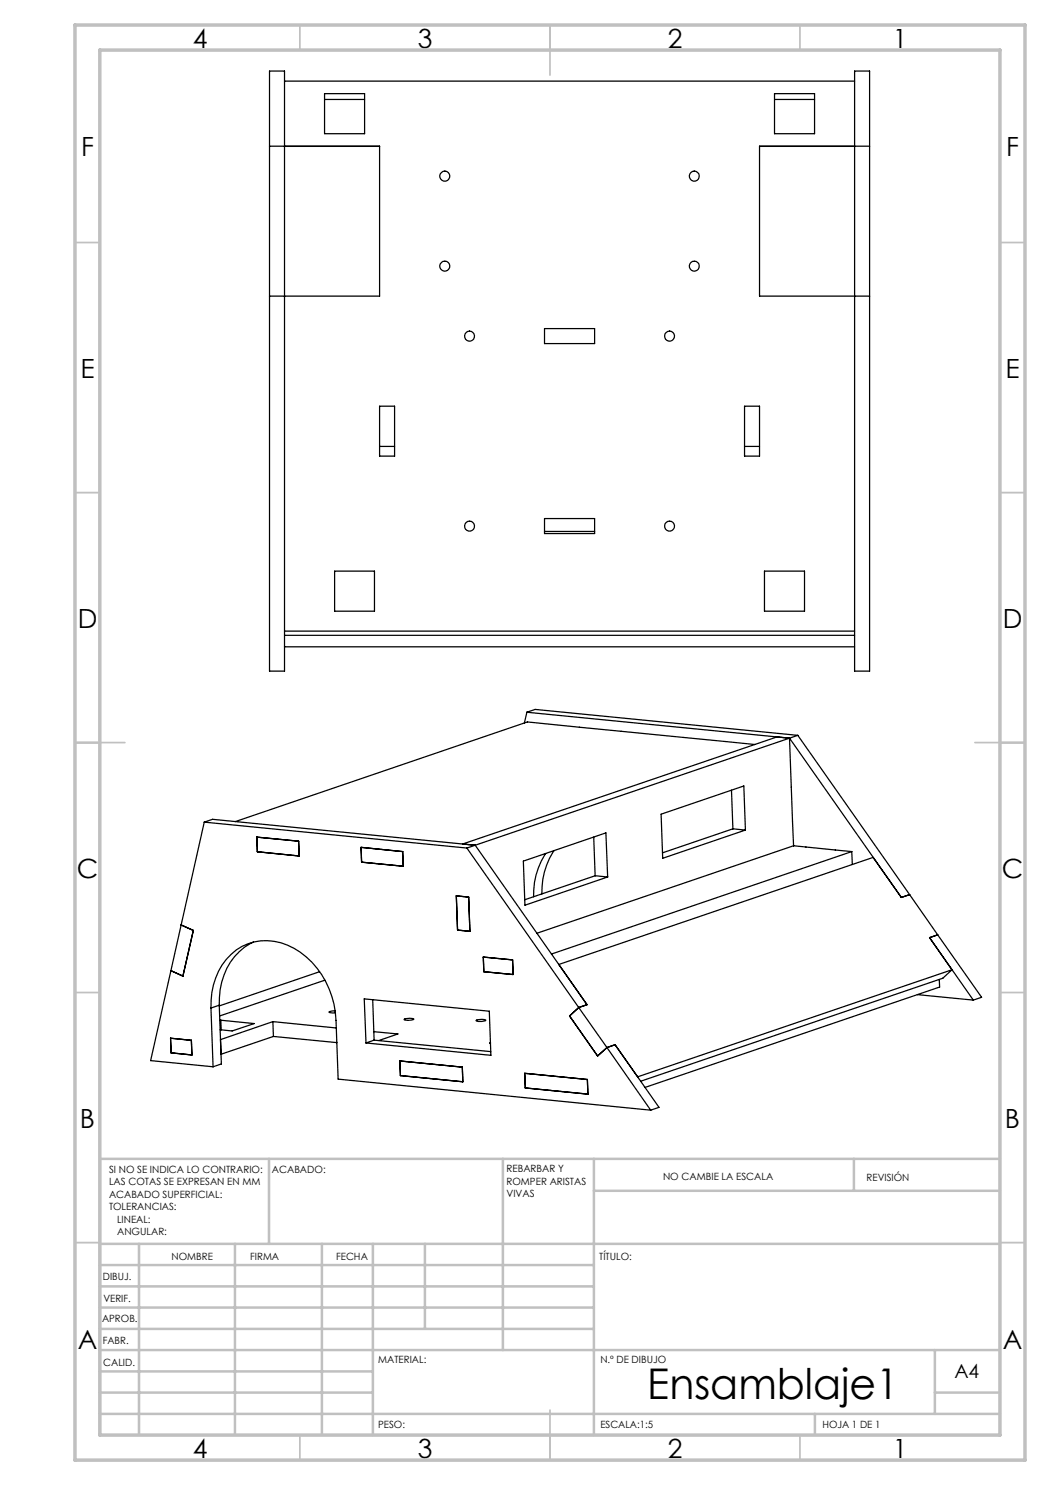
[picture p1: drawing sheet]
<svg xmlns="http://www.w3.org/2000/svg" width="210mm" height="297mm" viewBox="0 0 210 297" stroke-linecap="round" stroke-linejoin="round" font-family="sans-serif">
<g fill="none" stroke="#c0c0c0" stroke-width=".35">
<path d="M60 5v5M110 5v10M160 5v5M15 48.5h5M200 48.5h5M15 98.5h5M200 98.5h5M15 148.5h10M195 148.5h10M15 198.5h5M200 198.5h5M15 248.5h5"/>
<path d="M200 248.5h5M60 287v5M110 282v10M160 287v5"/>
</g>
<g fill="none" stroke="#c0c0c0" stroke-width=".5">
<path d="M53.8 231.8v17M100.6 231.8v38.2M118.8 231.8v55.2M118.8 238.2h81.2M170.8 231.8v6.4M200 231.8h-180v55.2M20 248.8h180M20 257.3h98.8M20 253h98.8M27.8 248.8v38.2M47 248.8v38.2M64.4 248.8v38.2"/>
<path d="M74.6 248.8v38.2M85 248.8v17M20 265.8h98.8M20 261.5h98.8M20 278.5h54.6M20 274.3h54.6M20 270h180M187 278.5h13M187 270v12.8M20 282.8h180M163 282.8v4.2"/>
</g>
<path d="M15 5h190v287h-190zM20 10h180v277h-180z" fill="none" stroke="#c0c0c0" stroke-width=".7"/>
<g fill="none" stroke="#000" stroke-width=".25">
<path d="M56.9 16.2h114M64.9 19.9h8M64.9 18.7h8v8h-8zM154.9 19.9h8M154.9 18.7h8v8h-8zM53.9 29.2v30M53.9 29.2v-15h3v120h-3v-75M53.9 29.2h22v30h-22M56.9 29.3h19M151.9 29.3h19M173.9 29.2v-15h-3v120h3v-75M173.9 29.2v30"/>
<path d="M173.9 29.2h-22v30h22M108.9 65.7h10v3h-10zM75.9 89.3h3M75.9 81.2h3v10h-3zM148.9 89.3h3M148.9 81.2h3v10h-3zM66.9 114.2h8v8h-8zM108.9 106.3h10M108.9 103.7h10v3h-10zM152.9 114.2h8v8h-8zM56.9 127.1h114M56.9 129.4h114"/>
<path d="M56.9 126.2h114M105.4 142.4l52.5 5.2M105.4 142.4l-.5 2.2M105.4 142.4l1.6-.5 52.6 5.2M146.3 158l.3 7.8M151 148.9l-45.5-4.5-58.4 19.9M155.4 147.4l-62.9 21.4 2.5 .2M157.9 147.6l-62.9 21.4M157.9 147.6l.8 21.6M157.9 147.6l22.4 31.9M159.6 147.1l27.9 39.9M159.6 147.1l-1.7 .5"/>
<path d="M40.9 164.4l-10.8 47.7 12.5 1.3M40.9 164.4l52.5 5.2M40.9 164.4l1.6-.5 52.5 5.1M51.4 167.4l8.3 .8 .1 3-8.3-.8zM72.2 169.5l8.3 .8 .1 2.9-8.3-.8zM91.3 179.2l2.4 .2 .3 6.9-2.5-.3zM93.4 169.6l22.3 31.9M95 169l-1.6 .6M95 169l22.4 31.9M104.7 172.2l16.5-5.6 .3 8.8-16.5 5.6zM109.1 170.7a14.8 14.8 0 0 0-2.4 8.6M110.8 170.1a14.8 14.8 0 0 0-2.4 8.7"/>
<path d="M118.7 167.4l.3 7.8M119 175.2l2.5 .2M119 175.2l-14 4.7M132.2 162.8l16.6-5.6 .3 8.8-16.6 5.7zM146.6 165.8l2.5 .2M146.6 165.8l-14.1 4.8M158.7 169.2l11.7 1.1M158.7 169.2l-51.3 17.5M170.4 170.3l-60.1 20.5M170.4 170.3l.1 2.6M180.3 179.5l-5.7-8-62.8 21.4 5.6 8M181.9 178.9l-1.6 .6"/>
<path d="M36.2 185l2.5 1.1-2.1 9.1-2.4-1.1M50.7 188.4a12.4 12.4 0 0 0-6.8 11.1v1.5M63.9 194.3l-20 6.9M65 196l-21.1 7.2M72.8 199.8l25.1 2.4 .3 8.9-25-2.5zM74.5 200l.3 8M96.7 191.4l5.8 .6 .1 2.9-5.8-.6zM183.5 198.9l11.2 1.1M187.5 187l-1.6 .5 8.8 12.5M187.5 187l8.8 12.5-1.6 .5M187.9 195.9v1.5l-58.9 20.1M34.1 207.6l4.2 .5 .1 2.9-4.2-.4z"/>
<path d="M42.2 201.6a13.1 13.1 0 0 1 6.2-12.3 11.4 11.4 0 0 1 12.9 2.1 17.7 17.7 0 0 1 5.9 12.7l.4 11.7 62.5 6.2M42.2 201.6l.4 11.8M43.9 201l-1.7 .6M43.9 201l.4 11.8-1.7 .6M44.2 204l6.6 .7-4.4 1.5-2.4-.3M44.2 204l-.2 .1M44.2 204v2M54.6 204.3l12.7 1.3M54.6 204.3l-10.5 3.6M54.6 204.3l.1 3M54.7 207.3l12.7 1.2M54.7 207.3l-10.5 3.6"/>
<path d="M67 202.2h-.8l-.4 .3 1.3 .1M74.8 206.3l4.8 .5-3.8 1.3M74.8 208l-1.6 .6M74.8 208l23.3 2.3M80 212.2l12.5 1.2 .1 3-12.5-1.3zM80.8 203.9a2.25 2.25 0 0 1 2 0 2.25 2.25 0 0 1-2 0zM95.2 204.1a2.25 2.25 0 0 1 2 0 2.25 2.25 0 0 1-2 0zM98.1 208.6h-.2h.2M105 214.7l12.5 1.2 .1 2.9-12.5-1.2zM115.7 201.5l5.7 8M115.7 201.5l-1.8 1.7 5.6 8 1.9-1.7M117.4 200.9l-1.7 .6"/>
<path d="M121.4 209.5l8.7 12.5M123 208.9l4.5 6.5 62.9-21.4-1.8 1.6-60.5 20.6M123 208.9l-1.6 .6M123 208.9l8.8 12.6-1.7 .5"/>
<circle cx="89" cy="35.2" r="1.01"/>
<circle cx="138.9" cy="35.2" r="1.01"/>
<circle cx="89" cy="53.2" r="1"/>
<circle cx="138.9" cy="53.2" r="1"/>
<circle cx="93.9" cy="67.2" r="1.01"/>
<circle cx="133.9" cy="67.2" r="1.01"/>
<circle cx="93.9" cy="105.2" r="1"/>
<circle cx="133.9" cy="105.2" r=".99"/>
</g>
<text font-size="8.5" x="129.5" y="279.7">Ensamblaje1</text>
<g font-size="5.3">
<text x="38.5" y="9.5">4</text>
<text x="83.5" y="9.5">3</text>
<text x="133.6" y="9.5">2</text>
<text x="178.6" y="9.5">1</text>
<text x="16.2" y="31.3">F</text>
<text x="201.2" y="31.3">F</text>
<text x="16.1" y="75.5">E</text>
<text x="201.1" y="75.5">E</text>
<text x="15.5" y="125.5">D</text>
<text x="200.5" y="125.5">D</text>
<text x="15.4" y="175.5">C</text>
<text x="200.4" y="175.5">C</text>
<text x="16" y="225.5">B</text>
<text x="201" y="225.5">B</text>
<text x="15.5" y="269.8">A</text>
<text x="200.5" y="269.8">A</text>
<text x="38.5" y="291.5">4</text>
<text x="83.5" y="291.5">3</text>
<text x="133.6" y="291.5">2</text>
<text x="178.6" y="291.5">1</text>
</g>
<text font-size="3.9" x="190.9" y="275.5">A4</text>
<g font-size="2">
<text x="21.8" y="234.6">SI NO SE INDICA LO CONTRARIO:</text>
<text x="21.8" y="237.1">LAS COTAS SE EXPRESAN EN MM</text>
<text x="21.8" y="239.6">ACABADO SUPERFICIAL:</text>
<text x="54.4" y="234.6">ACABADO:</text>
<text x="101.3" y="234.5">REBARBAR Y</text>
<text x="101.3" y="237">ROMPER ARISTAS</text>
<text x="101.3" y="239.5">VIVAS</text>
<text x="132.6" y="236">NO CAMBIE LA ESCALA</text>
<text x="173.3" y="236.2">REVISIÓN</text>
<text x="21.8" y="242.1">TOLERANCIAS:</text>
<text x="23.4" y="244.6">LINEAL:</text>
<text x="23.4" y="247.1">ANGULAR:</text>
<text x="34.3" y="252">NOMBRE</text>
<text x="50" y="251.9">FIRMA</text>
<text x="67.2" y="251.9">FECHA</text>
<text x="119.9" y="251.9">TÍTULO:</text>
<text x="20.6" y="256.1">DIBUJ.</text>
<text x="20.7" y="260.3">VERIF.</text>
<text x="20.4" y="264.4">APROB.</text>
<text x="20.5" y="268.8">FABR.</text>
<text x="20.7" y="273.1">CALID.</text>
<text x="75.6" y="272.5">MATERIAL:</text>
<text x="120.1" y="272.5">N.º DE DIBUJO</text>
<text x="75.6" y="285.5">PESO:</text>
<text x="120.1" y="285.6">ESCALA:1:5</text>
<text x="164.5" y="285.6">HOJA 1 DE 1</text>
</g>
</svg>
